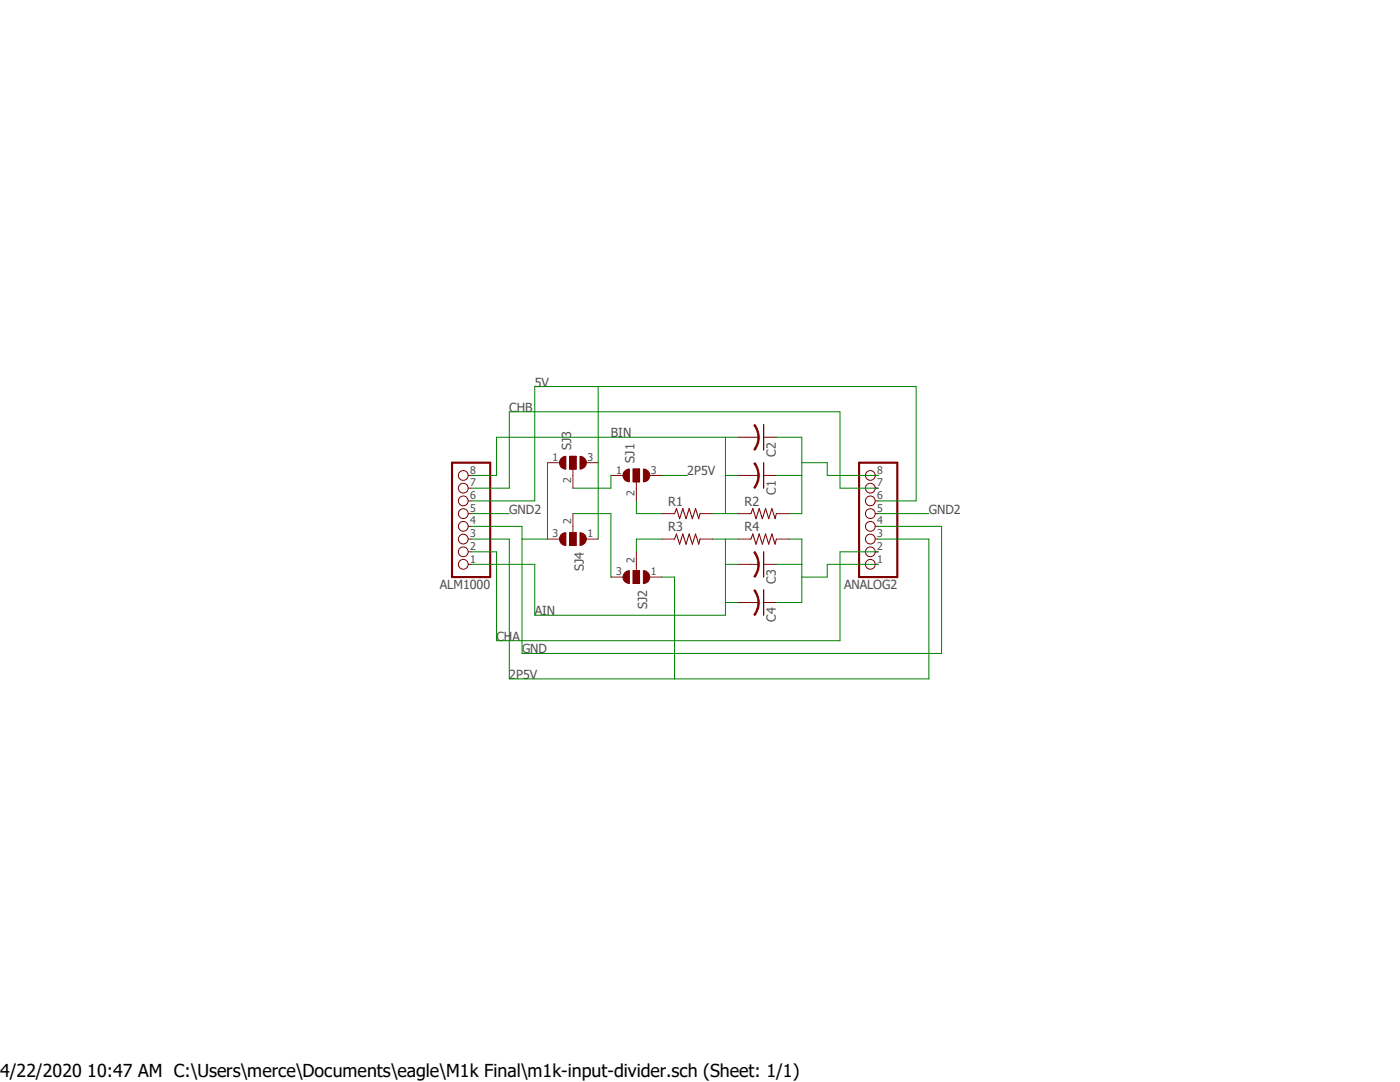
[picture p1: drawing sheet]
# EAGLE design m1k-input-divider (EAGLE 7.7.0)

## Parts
ALM1000  PINHD-1X8  [1X08]
ANALOG2  PINHD-1X8  [1X08]
C1  C-US050-024X044  [C050-024X044]
C2  C-US050-024X044  [C050-024X044]
C3  C-US050-024X044  [C050-024X044]
C4  C-US050-024X044  [C050-024X044]
R1  R-US_0204/7  [0204/7]
R2  R-US_0204/7  [0204/7]
R3  R-US_0204/7  [0204/7]
R4  R-US_0204/7  [0204/7]
SJ1  SJ2W  [SJ_2]
SJ2  SJ2W  [SJ_2]
SJ3  SJ2W  [SJ_2]
SJ4  SJ2W  [SJ_2]

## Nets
2P5V: ALM1000.3 ANALOG2.3 SJ1.3 SJ2.1
5V: ALM1000.6 ANALOG2.6 SJ3.3 SJ4.1
AIN: ALM1000.1 C3.2 C4.2 R3.2 R4.1
BIN: ALM1000.8 C1.2 C2.2 R1.2 R2.1
CHA: ALM1000.2 ANALOG2.2
CHB: ALM1000.7 ANALOG2.7
GND: ALM1000.4 ANALOG2.4 SJ3.1 SJ4.3
GND2: ALM1000.5 ANALOG2.5
N$1: SJ1.1 SJ3.2
N$2: SJ2.3 SJ4.2
N$3: ANALOG2.1 C3.1 C4.1 R4.2
N$4: R1.1 SJ1.2
N$5: R3.1 SJ2.2
N$7: ANALOG2.8 C1.1 C2.1 R2.2
